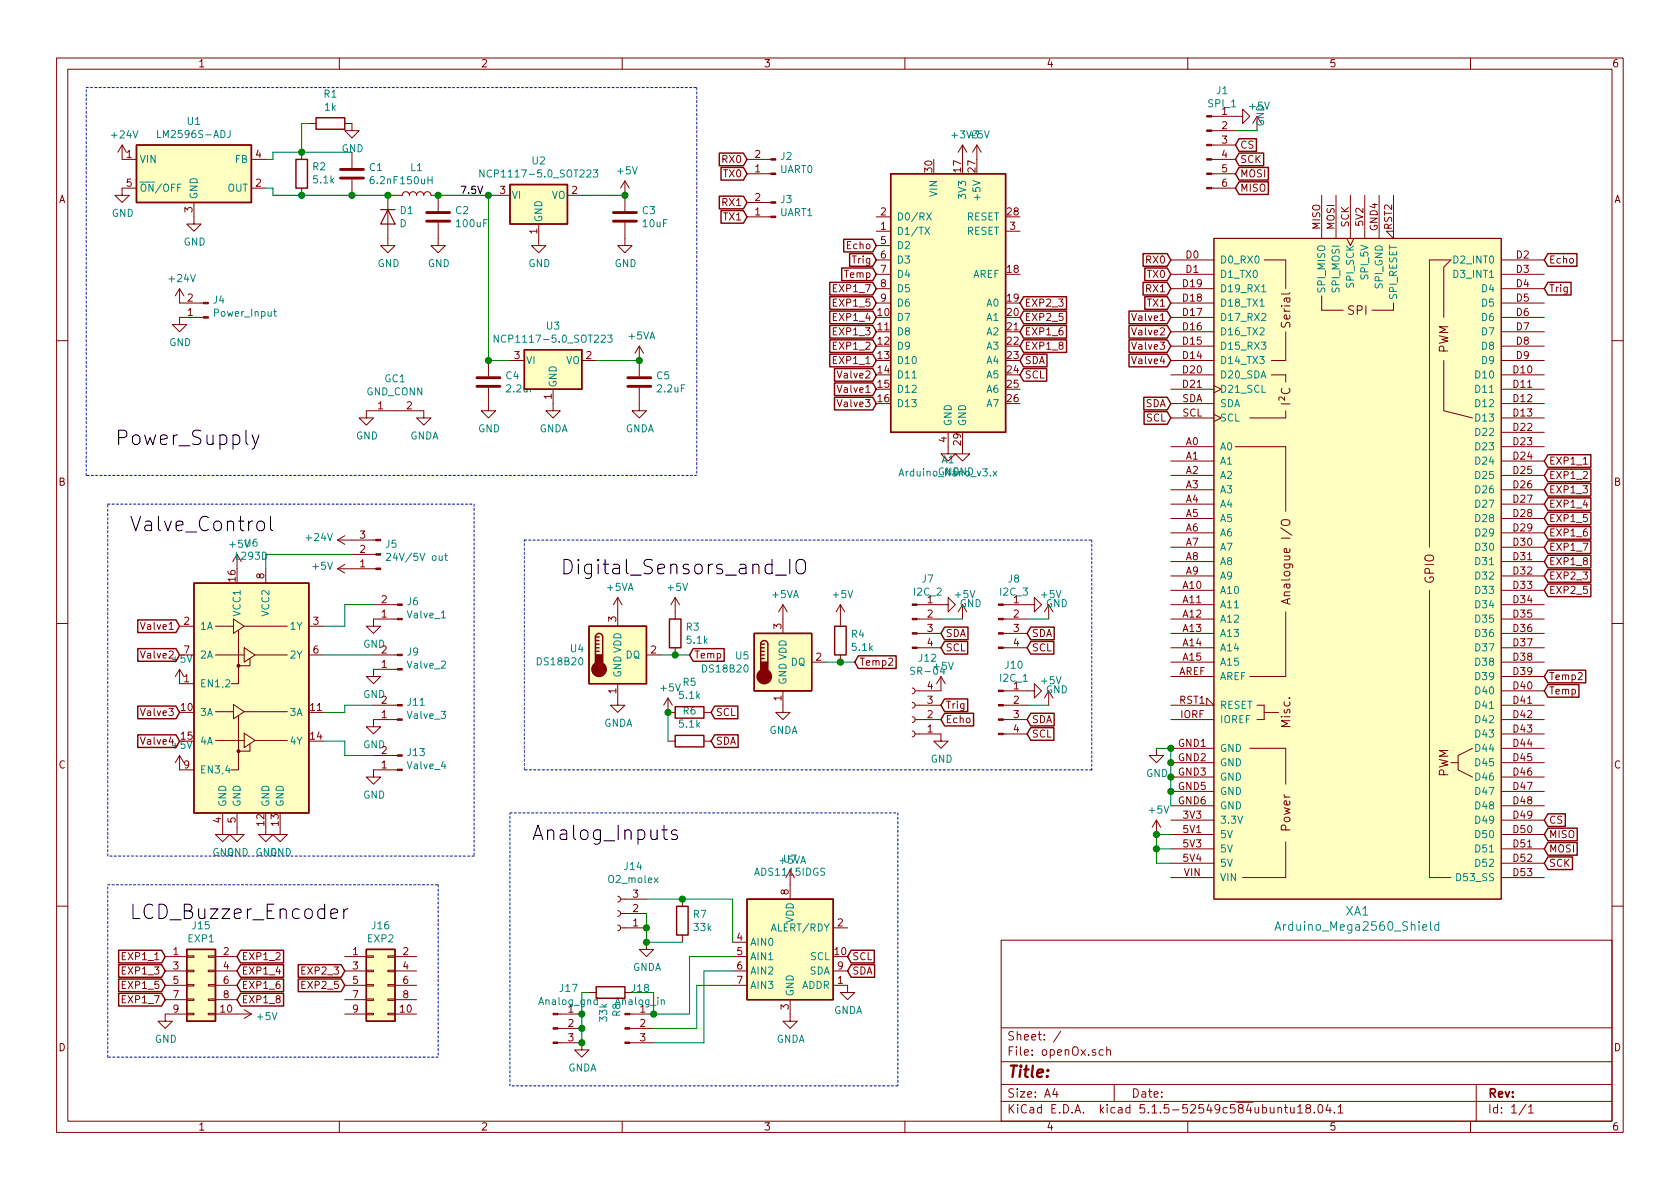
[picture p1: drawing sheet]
EESchema Schematic File Version 4
EELAYER 30 0
EELAYER END
$Descr A4 11693 8268
encoding utf-8
Sheet 1 1
Title ""
Date ""
Rev ""
Comp ""
Comment1 ""
Comment2 ""
Comment3 ""
Comment4 ""
$EndDescr
$Comp
L MCU_Module:Arduino_Nano_v3.x A1
U 1 1
P 6600 2100
F 0 "A1" H 6600 1011 50  0000 C CNN
F 1 "Arduino_Nano_v3.x" H 6600 920 50  0000 C CNN
F 2 "Module:Arduino_Nano" H 6750 1150 50  0001 L CNN
F 3 "http://www.mouser.com/pdfdocs/Gravitech_Arduino_Nano3_0.pdf" H 6600 1100 50  0001 C CNN
	1    6600 2100
	1    0    0    -1  
$EndComp
Text GLabel 6100 1700 0    50   Input ~ 0
Echo
Text GLabel 6100 1800 0    50   Input ~ 0
Trig
Text GLabel 6100 2000 0    50   Input ~ 0
EXP1_7
Text GLabel 6100 2100 0    50   Input ~ 0
EXP1_5
Text GLabel 6100 2200 0    50   Input ~ 0
EXP1_4
Text GLabel 6100 2500 0    50   Input ~ 0
EXP1_1
Text GLabel 6100 2300 0    50   Input ~ 0
EXP1_3
Text GLabel 7100 2300 2    50   Input ~ 0
EXP1_6
Text GLabel 7100 2400 2    50   Input ~ 0
EXP1_8
Text GLabel 6100 2400 0    50   Input ~ 0
EXP1_2
Text GLabel 6100 1900 0    50   Input ~ 0
Temp
Text GLabel 6100 2800 0    50   Input ~ 0
Valve3
Text GLabel 7100 2100 2    50   Input ~ 0
EXP2_3
Text GLabel 7100 2200 2    50   Input ~ 0
EXP2_5
Text GLabel 6100 2700 0    50   Input ~ 0
Valve1
Text GLabel 6100 2600 0    50   Input ~ 0
Valve2
Text GLabel 7100 2500 2    50   Input ~ 0
SDA
Text GLabel 7100 2600 2    50   Input ~ 0
SCL
$Comp
L power:GND #PWR022
U 1 1
P 6600 3100
F 0 "#PWR022" H 6600 2850 50  0001 C CNN
F 1 "GND" H 6605 2927 50  0000 C CNN
F 2 "" H 6600 3100 50  0001 C CNN
F 3 "" H 6600 3100 50  0001 C CNN
	1    6600 3100
	1    0    0    -1  
$EndComp
$Comp
L power:GND #PWR023
U 1 1
P 6700 3100
F 0 "#PWR023" H 6700 2850 50  0001 C CNN
F 1 "GND" H 6705 2927 50  0000 C CNN
F 2 "" H 6700 3100 50  0001 C CNN
F 3 "" H 6700 3100 50  0001 C CNN
	1    6700 3100
	1    0    0    -1  
$EndComp
$Comp
L power:+5V #PWR06
U 1 1
P 6800 1100
F 0 "#PWR06" H 6800 950 50  0001 C CNN
F 1 "+5V" H 6815 1273 50  0000 C CNN
F 2 "" H 6800 1100 50  0001 C CNN
F 3 "" H 6800 1100 50  0001 C CNN
	1    6800 1100
	1    0    0    -1  
$EndComp
$Comp
L power:+3V3 #PWR05
U 1 1
P 6700 1100
F 0 "#PWR05" H 6700 950 50  0001 C CNN
F 1 "+3V3" H 6715 1273 50  0000 C CNN
F 2 "" H 6700 1100 50  0001 C CNN
F 3 "" H 6700 1100 50  0001 C CNN
	1    6700 1100
	1    0    0    -1  
$EndComp
$Comp
L Driver_Motor:L293D U6
U 1 1
P 1750 4950
F 0 "U6" H 1750 6131 50  0000 C CNN
F 1 "L293D" H 1750 6040 50  0000 C CNN
F 2 "Package_DIP:DIP-16_W7.62mm" H 2000 4200 50  0001 L CNN
F 3 "http://www.ti.com/lit/ds/symlink/l293.pdf" H 1450 5650 50  0001 C CNN
	1    1750 4950
	1    0    0    -1  
$EndComp
$Comp
L power:+24V #PWR024
U 1 1
P 2450 3750
F 0 "#PWR024" H 2450 3600 50  0001 C CNN
F 1 "+24V" V 2465 3878 50  0000 L CNN
F 2 "" H 2450 3750 50  0001 C CNN
F 3 "" H 2450 3750 50  0001 C CNN
	1    2450 3750
	0    -1   -1   0   
$EndComp
$Comp
L power:+5V #PWR025
U 1 1
P 1650 3950
F 0 "#PWR025" H 1650 3800 50  0001 C CNN
F 1 "+5V" H 1665 4123 50  0000 C CNN
F 2 "" H 1650 3950 50  0001 C CNN
F 3 "" H 1650 3950 50  0001 C CNN
	1    1650 3950
	1    0    0    -1  
$EndComp
$Comp
L power:+5V #PWR047
U 1 1
P 1250 5350
F 0 "#PWR047" H 1250 5200 50  0001 C CNN
F 1 "+5V" H 1265 5523 50  0000 C CNN
F 2 "" H 1250 5350 50  0001 C CNN
F 3 "" H 1250 5350 50  0001 C CNN
	1    1250 5350
	1    0    0    -1  
$EndComp
$Comp
L power:+5V #PWR037
U 1 1
P 1250 4750
F 0 "#PWR037" H 1250 4600 50  0001 C CNN
F 1 "+5V" H 1265 4923 50  0000 C CNN
F 2 "" H 1250 4750 50  0001 C CNN
F 3 "" H 1250 4750 50  0001 C CNN
	1    1250 4750
	1    0    0    -1  
$EndComp
$Comp
L power:GND #PWR049
U 1 1
P 1550 5750
F 0 "#PWR049" H 1550 5500 50  0001 C CNN
F 1 "GND" H 1555 5577 50  0000 C CNN
F 2 "" H 1550 5750 50  0001 C CNN
F 3 "" H 1550 5750 50  0001 C CNN
	1    1550 5750
	1    0    0    -1  
$EndComp
$Comp
L power:GND #PWR050
U 1 1
P 1650 5750
F 0 "#PWR050" H 1650 5500 50  0001 C CNN
F 1 "GND" H 1655 5577 50  0000 C CNN
F 2 "" H 1650 5750 50  0001 C CNN
F 3 "" H 1650 5750 50  0001 C CNN
	1    1650 5750
	1    0    0    -1  
$EndComp
$Comp
L power:GND #PWR051
U 1 1
P 1850 5750
F 0 "#PWR051" H 1850 5500 50  0001 C CNN
F 1 "GND" H 1855 5577 50  0000 C CNN
F 2 "" H 1850 5750 50  0001 C CNN
F 3 "" H 1850 5750 50  0001 C CNN
	1    1850 5750
	1    0    0    -1  
$EndComp
$Comp
L power:GND #PWR052
U 1 1
P 1950 5750
F 0 "#PWR052" H 1950 5500 50  0001 C CNN
F 1 "GND" H 1955 5577 50  0000 C CNN
F 2 "" H 1950 5750 50  0001 C CNN
F 3 "" H 1950 5750 50  0001 C CNN
	1    1950 5750
	1    0    0    -1  
$EndComp
$Comp
L Regulator_Switching:LM2596S-ADJ U1
U 1 1
P 1350 1200
F 0 "U1" H 1350 1567 50  0000 C CNN
F 1 "LM2596S-ADJ" H 1350 1476 50  0000 C CNN
F 2 "Package_TO_SOT_SMD:TO-263-5_TabPin3" H 1400 950 50  0001 L CIN
F 3 "http://www.ti.com/lit/ds/symlink/lm2596.pdf" H 1350 1200 50  0001 C CNN
	1    1350 1200
	1    0    0    -1  
$EndComp
$Comp
L Device:R R2
U 1 1
P 2100 1200
F 0 "R2" H 2030 1154 50  0000 R CNN
F 1 "5.1k" H 2030 1245 50  0000 R CNN
F 2 "Resistor_SMD:R_0805_2012Metric" V 2030 1200 50  0001 C CNN
F 3 "~" H 2100 1200 50  0001 C CNN
	1    2100 1200
	-1   0    0    1   
$EndComp
$Comp
L Device:R R1
U 1 1
P 2300 850
F 0 "R1" V 2093 850 50  0000 C CNN
F 1 "1k" V 2184 850 50  0000 C CNN
F 2 "Resistor_SMD:R_0805_2012Metric" V 2230 850 50  0001 C CNN
F 3 "~" H 2300 850 50  0001 C CNN
	1    2300 850 
	0    1    1    0   
$EndComp
$Comp
L power:GND #PWR02
U 1 1
P 2450 850
F 0 "#PWR02" H 2450 600 50  0001 C CNN
F 1 "GND" H 2455 677 50  0000 C CNN
F 2 "" H 2450 850 50  0001 C CNN
F 3 "" H 2450 850 50  0001 C CNN
	1    2450 850 
	1    0    0    -1  
$EndComp
Wire Wire Line
	2100 1050 2100 850 
Wire Wire Line
	2100 850  2150 850 
Connection ~ 2100 1050
$Comp
L Device:C C1
U 1 1
P 2450 1200
F 0 "C1" H 2565 1246 50  0000 L CNN
F 1 "6.2nF" H 2565 1155 50  0000 L CNN
F 2 "Capacitor_SMD:C_0805_2012Metric" H 2488 1050 50  0001 C CNN
F 3 "~" H 2450 1200 50  0001 C CNN
	1    2450 1200
	1    0    0    -1  
$EndComp
Wire Wire Line
	2100 1050 2450 1050
Connection ~ 2100 1350
$Comp
L Device:C C2
U 1 1
P 3050 1500
F 0 "C2" H 3165 1546 50  0000 L CNN
F 1 "100uF" H 3165 1455 50  0000 L CNN
F 2 "Capacitor_SMD:C_0805_2012Metric" H 3088 1350 50  0001 C CNN
F 3 "~" H 3050 1500 50  0001 C CNN
	1    3050 1500
	1    0    0    -1  
$EndComp
$Comp
L power:GND #PWR011
U 1 1
P 3050 1650
F 0 "#PWR011" H 3050 1400 50  0001 C CNN
F 1 "GND" H 3055 1477 50  0000 C CNN
F 2 "" H 3050 1650 50  0001 C CNN
F 3 "" H 3050 1650 50  0001 C CNN
	1    3050 1650
	1    0    0    -1  
$EndComp
$Comp
L power:GND #PWR09
U 1 1
P 1350 1500
F 0 "#PWR09" H 1350 1250 50  0001 C CNN
F 1 "GND" H 1355 1327 50  0000 C CNN
F 2 "" H 1350 1500 50  0001 C CNN
F 3 "" H 1350 1500 50  0001 C CNN
	1    1350 1500
	1    0    0    -1  
$EndComp
$Comp
L Device:L L1
U 1 1
P 2900 1350
F 0 "L1" V 3090 1350 50  0000 C CNN
F 1 "150uH" V 2999 1350 50  0000 C CNN
F 2 "Inductor_SMD:L_Bourns_SRR1260" H 2900 1350 50  0001 C CNN
F 3 "~" H 2900 1350 50  0001 C CNN
	1    2900 1350
	0    -1   -1   0   
$EndComp
Wire Wire Line
	2100 1350 2450 1350
Wire Wire Line
	2750 1350 2700 1350
$Comp
L Device:D D1
U 1 1
P 2700 1500
F 0 "D1" V 2654 1579 50  0000 L CNN
F 1 "D" V 2745 1579 50  0000 L CNN
F 2 "Diode_SMD:D_SOD-123" H 2700 1500 50  0001 C CNN
F 3 "~" H 2700 1500 50  0001 C CNN
	1    2700 1500
	0    1    1    0   
$EndComp
Connection ~ 2700 1350
$Comp
L power:GND #PWR010
U 1 1
P 2700 1650
F 0 "#PWR010" H 2700 1400 50  0001 C CNN
F 1 "GND" H 2705 1477 50  0000 C CNN
F 2 "" H 2700 1650 50  0001 C CNN
F 3 "" H 2700 1650 50  0001 C CNN
	1    2700 1650
	1    0    0    -1  
$EndComp
Connection ~ 2450 1350
Wire Wire Line
	2450 1350 2700 1350
Wire Wire Line
	1900 1050 1900 1100
Wire Wire Line
	1900 1100 1850 1100
Wire Wire Line
	1900 1050 2100 1050
Wire Wire Line
	1900 1350 1900 1300
Wire Wire Line
	1900 1300 1850 1300
Wire Wire Line
	1900 1350 2100 1350
$Comp
L power:+24V #PWR04
U 1 1
P 850 1100
F 0 "#PWR04" H 850 950 50  0001 C CNN
F 1 "+24V" H 865 1273 50  0000 C CNN
F 2 "" H 850 1100 50  0001 C CNN
F 3 "" H 850 1100 50  0001 C CNN
	1    850  1100
	1    0    0    -1  
$EndComp
$Comp
L power:GND #PWR07
U 1 1
P 850 1300
F 0 "#PWR07" H 850 1050 50  0001 C CNN
F 1 "GND" H 855 1127 50  0000 C CNN
F 2 "" H 850 1300 50  0001 C CNN
F 3 "" H 850 1300 50  0001 C CNN
	1    850  1300
	1    0    0    -1  
$EndComp
$Comp
L Regulator_Linear:NCP1117-5.0_SOT223 U2
U 1 1
P 3750 1350
F 0 "U2" H 3750 1592 50  0000 C CNN
F 1 "NCP1117-5.0_SOT223" H 3750 1501 50  0000 C CNN
F 2 "Package_TO_SOT_SMD:SOT-223-3_TabPin2" H 3750 1550 50  0001 C CNN
F 3 "http://www.onsemi.com/pub_link/Collateral/NCP1117-D.PDF" H 3850 1100 50  0001 C CNN
	1    3750 1350
	1    0    0    -1  
$EndComp
$Comp
L power:GND #PWR012
U 1 1
P 3750 1650
F 0 "#PWR012" H 3750 1400 50  0001 C CNN
F 1 "GND" H 3755 1477 50  0000 C CNN
F 2 "" H 3750 1650 50  0001 C CNN
F 3 "" H 3750 1650 50  0001 C CNN
	1    3750 1650
	1    0    0    -1  
$EndComp
$Comp
L Device:C C3
U 1 1
P 4350 1500
F 0 "C3" H 4465 1546 50  0000 L CNN
F 1 "10uF" H 4465 1455 50  0000 L CNN
F 2 "Capacitor_SMD:C_0805_2012Metric" H 4388 1350 50  0001 C CNN
F 3 "~" H 4350 1500 50  0001 C CNN
	1    4350 1500
	1    0    0    -1  
$EndComp
$Comp
L power:GND #PWR013
U 1 1
P 4350 1650
F 0 "#PWR013" H 4350 1400 50  0001 C CNN
F 1 "GND" H 4355 1477 50  0000 C CNN
F 2 "" H 4350 1650 50  0001 C CNN
F 3 "" H 4350 1650 50  0001 C CNN
	1    4350 1650
	1    0    0    -1  
$EndComp
Wire Wire Line
	4350 1350 4050 1350
Wire Wire Line
	3450 1350 3400 1350
Connection ~ 3050 1350
$Comp
L power:+5V #PWR08
U 1 1
P 4350 1350
F 0 "#PWR08" H 4350 1200 50  0001 C CNN
F 1 "+5V" H 4365 1523 50  0000 C CNN
F 2 "" H 4350 1350 50  0001 C CNN
F 3 "" H 4350 1350 50  0001 C CNN
	1    4350 1350
	1    0    0    -1  
$EndComp
Connection ~ 4350 1350
Text Label 3200 1350 0    50   ~ 0
7.5V
$Comp
L Analog_ADC:ADS1115IDGS U7
U 1 1
P 5500 6650
F 0 "U7" H 5500 7331 50  0000 C CNN
F 1 "ADS1115IDGS" H 5500 7240 50  0000 C CNN
F 2 "Package_SO:TSSOP-10_3x3mm_P0.5mm" H 5500 6150 50  0001 C CNN
F 3 "http://www.ti.com/lit/ds/symlink/ads1113.pdf" H 5450 5750 50  0001 C CNN
	1    5500 6650
	1    0    0    -1  
$EndComp
Text GLabel 5900 6750 2    50   Input ~ 0
SDA
Text GLabel 5900 6650 2    50   Input ~ 0
SCL
Text GLabel 1150 6750 0    50   Input ~ 0
EXP1_3
$Comp
L Regulator_Linear:NCP1117-5.0_SOT223 U3
U 1 1
P 3850 2500
F 0 "U3" H 3850 2742 50  0000 C CNN
F 1 "NCP1117-5.0_SOT223" H 3850 2651 50  0000 C CNN
F 2 "Package_TO_SOT_SMD:SOT-223-3_TabPin2" H 3850 2700 50  0001 C CNN
F 3 "http://www.onsemi.com/pub_link/Collateral/NCP1117-D.PDF" H 3950 2250 50  0001 C CNN
	1    3850 2500
	1    0    0    -1  
$EndComp
$Comp
L Device:C C5
U 1 1
P 4450 2650
F 0 "C5" H 4565 2696 50  0000 L CNN
F 1 "2.2uF" H 4565 2605 50  0000 L CNN
F 2 "Capacitor_SMD:C_0805_2012Metric" H 4488 2500 50  0001 C CNN
F 3 "~" H 4450 2650 50  0001 C CNN
	1    4450 2650
	1    0    0    -1  
$EndComp
Wire Wire Line
	4450 2500 4150 2500
$Comp
L Device:C C4
U 1 1
P 3400 2650
F 0 "C4" H 3515 2696 50  0000 L CNN
F 1 "2.2uF" H 3515 2605 50  0000 L CNN
F 2 "Capacitor_SMD:C_0805_2012Metric" H 3438 2500 50  0001 C CNN
F 3 "~" H 3400 2650 50  0001 C CNN
	1    3400 2650
	1    0    0    -1  
$EndComp
Wire Wire Line
	3550 2500 3400 2500
Wire Wire Line
	3400 1350 3400 2500
Connection ~ 3400 1350
Wire Wire Line
	3400 1350 3050 1350
Connection ~ 3400 2500
$Comp
L power:GNDA #PWR018
U 1 1
P 3850 2800
F 0 "#PWR018" H 3850 2550 50  0001 C CNN
F 1 "GNDA" H 3855 2627 50  0000 C CNN
F 2 "" H 3850 2800 50  0001 C CNN
F 3 "" H 3850 2800 50  0001 C CNN
	1    3850 2800
	1    0    0    -1  
$EndComp
$Comp
L power:GNDA #PWR019
U 1 1
P 4450 2800
F 0 "#PWR019" H 4450 2550 50  0001 C CNN
F 1 "GNDA" H 4455 2627 50  0000 C CNN
F 2 "" H 4450 2800 50  0001 C CNN
F 3 "" H 4450 2800 50  0001 C CNN
	1    4450 2800
	1    0    0    -1  
$EndComp
$Comp
L power:GND #PWR017
U 1 1
P 3400 2800
F 0 "#PWR017" H 3400 2550 50  0001 C CNN
F 1 "GND" H 3405 2627 50  0000 C CNN
F 2 "" H 3400 2800 50  0001 C CNN
F 3 "" H 3400 2800 50  0001 C CNN
	1    3400 2800
	1    0    0    -1  
$EndComp
$Comp
L ultimate_library:GND_CONN GC1
U 1 1
P 2750 2750
F 0 "GC1" H 2750 2875 50  0000 C CNN
F 1 "GND_CONN" H 2750 2784 50  0000 C CNN
F 2 "ultimate_library:GND_CONN" H 2750 2750 50  0001 C CNN
F 3 "" H 2750 2750 50  0001 C CNN
	1    2750 2750
	1    0    0    -1  
$EndComp
$Comp
L power:GND #PWR020
U 1 1
P 2550 2850
F 0 "#PWR020" H 2550 2600 50  0001 C CNN
F 1 "GND" H 2555 2677 50  0000 C CNN
F 2 "" H 2550 2850 50  0001 C CNN
F 3 "" H 2550 2850 50  0001 C CNN
	1    2550 2850
	1    0    0    -1  
$EndComp
$Comp
L power:GNDA #PWR021
U 1 1
P 2950 2850
F 0 "#PWR021" H 2950 2600 50  0001 C CNN
F 1 "GNDA" H 2955 2677 50  0000 C CNN
F 2 "" H 2950 2850 50  0001 C CNN
F 3 "" H 2950 2850 50  0001 C CNN
	1    2950 2850
	1    0    0    -1  
$EndComp
$Comp
L power:+5VA #PWR016
U 1 1
P 4450 2500
F 0 "#PWR016" H 4450 2350 50  0001 C CNN
F 1 "+5VA" H 4465 2673 50  0000 C CNN
F 2 "" H 4450 2500 50  0001 C CNN
F 3 "" H 4450 2500 50  0001 C CNN
	1    4450 2500
	1    0    0    -1  
$EndComp
Connection ~ 4450 2500
$Comp
L power:+5VA #PWR054
U 1 1
P 5500 6150
F 0 "#PWR054" H 5500 6000 50  0001 C CNN
F 1 "+5VA" H 5515 6323 50  0000 C CNN
F 2 "" H 5500 6150 50  0001 C CNN
F 3 "" H 5500 6150 50  0001 C CNN
	1    5500 6150
	1    0    0    -1  
$EndComp
$Comp
L power:GNDA #PWR059
U 1 1
P 5500 7050
F 0 "#PWR059" H 5500 6800 50  0001 C CNN
F 1 "GNDA" H 5505 6877 50  0000 C CNN
F 2 "" H 5500 7050 50  0001 C CNN
F 3 "" H 5500 7050 50  0001 C CNN
	1    5500 7050
	1    0    0    -1  
$EndComp
$Comp
L Connector:Conn_01x02_Male J6
U 1 1
P 2800 4300
F 0 "J6" H 2772 4182 50  0000 R CNN
F 1 "Valve_1" H 2772 4273 50  0000 R CNN
F 2 "TerminalBlock_TE-Connectivity:TerminalBlock_TE_282834-2_1x02_P2.54mm_Horizontal" H 2800 4300 50  0001 C CNN
F 3 "~" H 2800 4300 50  0001 C CNN
	1    2800 4300
	-1   0    0    1   
$EndComp
$Comp
L Connector:Conn_01x02_Male J9
U 1 1
P 2800 4650
F 0 "J9" H 2772 4532 50  0000 R CNN
F 1 "Valve_2" H 2772 4623 50  0000 R CNN
F 2 "TerminalBlock_TE-Connectivity:TerminalBlock_TE_282834-2_1x02_P2.54mm_Horizontal" H 2800 4650 50  0001 C CNN
F 3 "~" H 2800 4650 50  0001 C CNN
	1    2800 4650
	-1   0    0    1   
$EndComp
$Comp
L Connector:Conn_01x02_Male J11
U 1 1
P 2800 5000
F 0 "J11" H 2772 4882 50  0000 R CNN
F 1 "Valve_3" H 2772 4973 50  0000 R CNN
F 2 "TerminalBlock_TE-Connectivity:TerminalBlock_TE_282834-2_1x02_P2.54mm_Horizontal" H 2800 5000 50  0001 C CNN
F 3 "~" H 2800 5000 50  0001 C CNN
	1    2800 5000
	-1   0    0    1   
$EndComp
$Comp
L Connector:Conn_01x02_Male J13
U 1 1
P 2800 5350
F 0 "J13" H 2772 5232 50  0000 R CNN
F 1 "Valve_4" H 2772 5323 50  0000 R CNN
F 2 "TerminalBlock_TE-Connectivity:TerminalBlock_TE_282834-2_1x02_P2.54mm_Horizontal" H 2800 5350 50  0001 C CNN
F 3 "~" H 2800 5350 50  0001 C CNN
	1    2800 5350
	-1   0    0    1   
$EndComp
$Comp
L power:GND #PWR048
U 1 1
P 2600 5350
F 0 "#PWR048" H 2600 5100 50  0001 C CNN
F 1 "GND" H 2605 5177 50  0000 C CNN
F 2 "" H 2600 5350 50  0001 C CNN
F 3 "" H 2600 5350 50  0001 C CNN
	1    2600 5350
	1    0    0    -1  
$EndComp
$Comp
L power:GND #PWR044
U 1 1
P 2600 5000
F 0 "#PWR044" H 2600 4750 50  0001 C CNN
F 1 "GND" H 2605 4827 50  0000 C CNN
F 2 "" H 2600 5000 50  0001 C CNN
F 3 "" H 2600 5000 50  0001 C CNN
	1    2600 5000
	1    0    0    -1  
$EndComp
$Comp
L power:GND #PWR036
U 1 1
P 2600 4650
F 0 "#PWR036" H 2600 4400 50  0001 C CNN
F 1 "GND" H 2605 4477 50  0000 C CNN
F 2 "" H 2600 4650 50  0001 C CNN
F 3 "" H 2600 4650 50  0001 C CNN
	1    2600 4650
	1    0    0    -1  
$EndComp
$Comp
L power:GND #PWR031
U 1 1
P 2600 4300
F 0 "#PWR031" H 2600 4050 50  0001 C CNN
F 1 "GND" H 2605 4127 50  0000 C CNN
F 2 "" H 2600 4300 50  0001 C CNN
F 3 "" H 2600 4300 50  0001 C CNN
	1    2600 4300
	1    0    0    -1  
$EndComp
Wire Wire Line
	2250 4350 2400 4350
Wire Wire Line
	2400 4350 2400 4200
Wire Wire Line
	2400 4200 2600 4200
Wire Wire Line
	2250 4550 2600 4550
Wire Wire Line
	2250 4950 2400 4950
Wire Wire Line
	2400 4950 2400 4900
Wire Wire Line
	2400 4900 2600 4900
Wire Wire Line
	2250 5150 2400 5150
Wire Wire Line
	2400 5150 2400 5250
Wire Wire Line
	2400 5250 2600 5250
$Comp
L power:+5V #PWR043
U 1 1
P 4650 4950
F 0 "#PWR043" H 4650 4800 50  0001 C CNN
F 1 "+5V" H 4665 5123 50  0000 C CNN
F 2 "" H 4650 4950 50  0001 C CNN
F 3 "" H 4650 4950 50  0001 C CNN
	1    4650 4950
	1    0    0    -1  
$EndComp
Text GLabel 4950 4950 2    50   Input ~ 0
SCL
Text GLabel 4950 5150 2    50   Input ~ 0
SDA
$Comp
L Device:R R5
U 1 1
P 4800 4950
F 0 "R5" V 5007 4950 50  0000 C CNN
F 1 "5.1k" V 4916 4950 50  0000 C CNN
F 2 "Resistor_SMD:R_0805_2012Metric" V 4730 4950 50  0001 C CNN
F 3 "~" H 4800 4950 50  0001 C CNN
	1    4800 4950
	0    -1   -1   0   
$EndComp
$Comp
L Device:R R6
U 1 1
P 4800 5150
F 0 "R6" V 5007 5150 50  0000 C CNN
F 1 "5.1k" V 4916 5150 50  0000 C CNN
F 2 "Resistor_SMD:R_0805_2012Metric" V 4730 5150 50  0001 C CNN
F 3 "~" H 4800 5150 50  0001 C CNN
	1    4800 5150
	0    -1   -1   0   
$EndComp
Wire Wire Line
	4650 5150 4650 4950
$Comp
L Connector:Conn_01x03_Female J14
U 1 1
P 4300 6350
F 0 "J14" H 4192 6025 50  0000 C CNN
F 1 "O2_molex" H 4192 6116 50  0000 C CNN
F 2 "Connector_Molex:Molex_KK-254_AE-6410-03A_1x03_P2.54mm_Vertical" H 4300 6350 50  0001 C CNN
F 3 "~" H 4300 6350 50  0001 C CNN
	1    4300 6350
	-1   0    0    1   
$EndComp
$Comp
L power:GNDA #PWR055
U 1 1
P 4500 6550
F 0 "#PWR055" H 4500 6300 50  0001 C CNN
F 1 "GNDA" H 4505 6377 50  0000 C CNN
F 2 "" H 4500 6550 50  0001 C CNN
F 3 "" H 4500 6550 50  0001 C CNN
	1    4500 6550
	1    0    0    -1  
$EndComp
Wire Wire Line
	4500 6350 4500 6450
$Comp
L Device:R R7
U 1 1
P 4750 6400
F 0 "R7" H 4820 6446 50  0000 L CNN
F 1 "33k" H 4820 6355 50  0000 L CNN
F 2 "Resistor_SMD:R_0805_2012Metric" V 4680 6400 50  0001 C CNN
F 3 "~" H 4750 6400 50  0001 C CNN
	1    4750 6400
	1    0    0    -1  
$EndComp
Wire Wire Line
	4750 6550 4500 6550
Wire Wire Line
	4500 6450 4500 6550
Connection ~ 4500 6450
Connection ~ 4500 6550
Wire Wire Line
	4500 6250 4750 6250
Wire Wire Line
	4750 6250 5100 6250
Wire Wire Line
	5100 6250 5100 6550
Connection ~ 4750 6250
$Comp
L Connector:Conn_01x03_Male J18
U 1 1
P 4350 7150
F 0 "J18" H 4458 7431 50  0000 C CNN
F 1 "Analog_in" H 4458 7340 50  0000 C CNN
F 2 "Connector_PinHeader_2.54mm:PinHeader_1x03_P2.54mm_Vertical" H 4350 7150 50  0001 C CNN
F 3 "~" H 4350 7150 50  0001 C CNN
	1    4350 7150
	1    0    0    -1  
$EndComp
Wire Wire Line
	5100 6650 4800 6650
Wire Wire Line
	4800 6650 4800 7050
Wire Wire Line
	4800 7050 4550 7050
Wire Wire Line
	4850 7150 4550 7150
Wire Wire Line
	4900 7250 4550 7250
$Comp
L Connector_Generic:Conn_02x05_Odd_Even J15
U 1 1
P 1350 6850
F 0 "J15" H 1400 7267 50  0000 C CNN
F 1 "EXP1" H 1400 7176 50  0000 C CNN
F 2 "Connector_IDC:IDC-Header_2x05_P2.54mm_Vertical" H 1350 6850 50  0001 C CNN
F 3 "~" H 1350 6850 50  0001 C CNN
	1    1350 6850
	1    0    0    -1  
$EndComp
$Comp
L power:+5V #PWR058
U 1 1
P 1650 7050
F 0 "#PWR058" H 1650 6900 50  0001 C CNN
F 1 "+5V" V 1665 7178 50  0000 L CNN
F 2 "" H 1650 7050 50  0001 C CNN
F 3 "" H 1650 7050 50  0001 C CNN
	1    1650 7050
	0    1    1    0   
$EndComp
$Comp
L power:GND #PWR057
U 1 1
P 1150 7050
F 0 "#PWR057" H 1150 6800 50  0001 C CNN
F 1 "GND" H 1155 6877 50  0000 C CNN
F 2 "" H 1150 7050 50  0001 C CNN
F 3 "" H 1150 7050 50  0001 C CNN
	1    1150 7050
	1    0    0    -1  
$EndComp
Text GLabel 1150 6650 0    50   Input ~ 0
EXP1_1
Text GLabel 1650 6750 2    50   Input ~ 0
EXP1_4
Text GLabel 1650 6850 2    50   Input ~ 0
EXP1_6
Text GLabel 1150 6850 0    50   Input ~ 0
EXP1_5
Text GLabel 1150 6950 0    50   Input ~ 0
EXP1_7
$Comp
L Connector_Generic:Conn_02x05_Odd_Even J16
U 1 1
P 2600 6850
F 0 "J16" H 2650 7267 50  0000 C CNN
F 1 "EXP2" H 2650 7176 50  0000 C CNN
F 2 "Connector_IDC:IDC-Header_2x05_P2.54mm_Vertical" H 2600 6850 50  0001 C CNN
F 3 "~" H 2600 6850 50  0001 C CNN
	1    2600 6850
	1    0    0    -1  
$EndComp
$Comp
L Connector:Conn_01x03_Male J17
U 1 1
P 3850 7150
F 0 "J17" H 3958 7431 50  0000 C CNN
F 1 "Analog_gnd" H 3958 7340 50  0000 C CNN
F 2 "Connector_PinHeader_2.54mm:PinHeader_1x03_P2.54mm_Vertical" H 3850 7150 50  0001 C CNN
F 3 "~" H 3850 7150 50  0001 C CNN
	1    3850 7150
	1    0    0    -1  
$EndComp
$Comp
L power:GNDA #PWR060
U 1 1
P 4050 7250
F 0 "#PWR060" H 4050 7000 50  0001 C CNN
F 1 "GNDA" H 4055 7077 50  0000 C CNN
F 2 "" H 4050 7250 50  0001 C CNN
F 3 "" H 4050 7250 50  0001 C CNN
	1    4050 7250
	1    0    0    -1  
$EndComp
Wire Wire Line
	4050 7050 4050 7150
Wire Wire Line
	4050 7150 4050 7250
Connection ~ 4050 7150
Connection ~ 4050 7250
Text GLabel 1650 6950 2    50   Input ~ 0
EXP1_8
Text GLabel 1650 6650 2    50   Input ~ 0
EXP1_2
Text GLabel 2400 6750 0    50   Input ~ 0
EXP2_3
Text GLabel 2400 6850 0    50   Input ~ 0
EXP2_5
$Comp
L Sensor_Temperature:DS18B20 U4
U 1 1
P 4300 4550
F 0 "U4" H 4070 4596 50  0000 R CNN
F 1 "DS18B20" H 4070 4505 50  0000 R CNN
F 2 "Connector_PinHeader_2.54mm:PinHeader_1x03_P2.54mm_Vertical" H 3300 4300 50  0001 C CNN
F 3 "http://datasheets.maximintegrated.com/en/ds/DS18B20.pdf" H 4150 4800 50  0001 C CNN
	1    4300 4550
	1    0    0    -1  
$EndComp
$Comp
L power:+5VA #PWR029
U 1 1
P 4300 4250
F 0 "#PWR029" H 4300 4100 50  0001 C CNN
F 1 "+5VA" H 4315 4423 50  0000 C CNN
F 2 "" H 4300 4250 50  0001 C CNN
F 3 "" H 4300 4250 50  0001 C CNN
	1    4300 4250
	1    0    0    -1  
$EndComp
Text GLabel 4800 4550 2    50   Input ~ 0
Temp
Wire Wire Line
	4600 4550 4700 4550
$Comp
L Device:R R3
U 1 1
P 4700 4400
F 0 "R3" H 4770 4446 50  0000 L CNN
F 1 "5.1k" H 4770 4355 50  0000 L CNN
F 2 "Resistor_SMD:R_0805_2012Metric" V 4630 4400 50  0001 C CNN
F 3 "~" H 4700 4400 50  0001 C CNN
	1    4700 4400
	1    0    0    -1  
$EndComp
Connection ~ 4700 4550
Wire Wire Line
	4700 4550 4800 4550
$Comp
L power:GNDA #PWR040
U 1 1
P 4300 4850
F 0 "#PWR040" H 4300 4600 50  0001 C CNN
F 1 "GNDA" H 4305 4677 50  0000 C CNN
F 2 "" H 4300 4850 50  0001 C CNN
F 3 "" H 4300 4850 50  0001 C CNN
	1    4300 4850
	1    0    0    -1  
$EndComp
$Comp
L power:+5V #PWR030
U 1 1
P 4700 4250
F 0 "#PWR030" H 4700 4100 50  0001 C CNN
F 1 "+5V" H 4715 4423 50  0000 C CNN
F 2 "" H 4700 4250 50  0001 C CNN
F 3 "" H 4700 4250 50  0001 C CNN
	1    4700 4250
	1    0    0    -1  
$EndComp
$Comp
L Connector:Conn_01x04_Female J12
U 1 1
P 6350 5000
F 0 "J12" H 6242 4575 50  0000 C CNN
F 1 "SR-04" H 6242 4666 50  0000 C CNN
F 2 "Connector_PinHeader_2.54mm:PinHeader_1x04_P2.54mm_Vertical" H 6350 5000 50  0001 C CNN
F 3 "~" H 6350 5000 50  0001 C CNN
	1    6350 5000
	-1   0    0    1   
$EndComp
Text GLabel 6550 5000 2    50   Input ~ 0
Echo
Text GLabel 6550 4900 2    50   Input ~ 0
Trig
Text Label 3900 4000 0    100  ~ 0
Digital_Sensors_and_IO
$Comp
L Connector:Conn_01x04_Male J10
U 1 1
P 6950 4900
F 0 "J10" H 7058 5181 50  0000 C CNN
F 1 "I2C_1" H 7058 5090 50  0000 C CNN
F 2 "Connector_PinHeader_2.54mm:PinHeader_1x04_P2.54mm_Vertical" H 6950 4900 50  0001 C CNN
F 3 "~" H 6950 4900 50  0001 C CNN
	1    6950 4900
	1    0    0    -1  
$EndComp
$Comp
L power:+5V #PWR042
U 1 1
P 7300 4900
F 0 "#PWR042" H 7300 4750 50  0001 C CNN
F 1 "+5V" H 7315 5073 50  0000 C CNN
F 2 "" H 7300 4900 50  0001 C CNN
F 3 "" H 7300 4900 50  0001 C CNN
	1    7300 4900
	1    0    0    -1  
$EndComp
Wire Wire Line
	7150 4900 7300 4900
$Comp
L power:GND #PWR039
U 1 1
P 7150 4800
F 0 "#PWR039" H 7150 4550 50  0001 C CNN
F 1 "GND" V 7155 4672 50  0000 R CNN
F 2 "" H 7150 4800 50  0001 C CNN
F 3 "" H 7150 4800 50  0001 C CNN
	1    7150 4800
	0    -1   -1   0   
$EndComp
Text GLabel 7150 5000 2    50   Input ~ 0
SDA
Text GLabel 7150 5100 2    50   Input ~ 0
SCL
$Comp
L Connector:Conn_01x04_Male J7
U 1 1
P 6350 4300
F 0 "J7" H 6458 4581 50  0000 C CNN
F 1 "I2C_2" H 6458 4490 50  0000 C CNN
F 2 "Connector_PinHeader_2.54mm:PinHeader_1x04_P2.54mm_Vertical" H 6350 4300 50  0001 C CNN
F 3 "~" H 6350 4300 50  0001 C CNN
	1    6350 4300
	1    0    0    -1  
$EndComp
$Comp
L power:+5V #PWR034
U 1 1
P 6700 4300
F 0 "#PWR034" H 6700 4150 50  0001 C CNN
F 1 "+5V" H 6715 4473 50  0000 C CNN
F 2 "" H 6700 4300 50  0001 C CNN
F 3 "" H 6700 4300 50  0001 C CNN
	1    6700 4300
	1    0    0    -1  
$EndComp
Wire Wire Line
	6550 4300 6700 4300
$Comp
L power:GND #PWR027
U 1 1
P 6550 4200
F 0 "#PWR027" H 6550 3950 50  0001 C CNN
F 1 "GND" V 6555 4072 50  0000 R CNN
F 2 "" H 6550 4200 50  0001 C CNN
F 3 "" H 6550 4200 50  0001 C CNN
	1    6550 4200
	0    -1   -1   0   
$EndComp
Text GLabel 6550 4400 2    50   Input ~ 0
SDA
Text GLabel 6550 4500 2    50   Input ~ 0
SCL
$Comp
L Connector:Conn_01x04_Male J8
U 1 1
P 6950 4300
F 0 "J8" H 7058 4581 50  0000 C CNN
F 1 "I2C_3" H 7058 4490 50  0000 C CNN
F 2 "Connector_PinHeader_2.54mm:PinHeader_1x04_P2.54mm_Vertical" H 6950 4300 50  0001 C CNN
F 3 "~" H 6950 4300 50  0001 C CNN
	1    6950 4300
	1    0    0    -1  
$EndComp
$Comp
L power:+5V #PWR035
U 1 1
P 7300 4300
F 0 "#PWR035" H 7300 4150 50  0001 C CNN
F 1 "+5V" H 7315 4473 50  0000 C CNN
F 2 "" H 7300 4300 50  0001 C CNN
F 3 "" H 7300 4300 50  0001 C CNN
	1    7300 4300
	1    0    0    -1  
$EndComp
Wire Wire Line
	7150 4300 7300 4300
$Comp
L power:GND #PWR028
U 1 1
P 7150 4200
F 0 "#PWR028" H 7150 3950 50  0001 C CNN
F 1 "GND" V 7155 4072 50  0000 R CNN
F 2 "" H 7150 4200 50  0001 C CNN
F 3 "" H 7150 4200 50  0001 C CNN
	1    7150 4200
	0    -1   -1   0   
$EndComp
Text GLabel 7150 4400 2    50   Input ~ 0
SDA
Text GLabel 7150 4500 2    50   Input ~ 0
SCL
Wire Notes Line
	600  600  4850 600 
Wire Notes Line
	4850 600  4850 3300
Wire Notes Line
	4850 3300 600  3300
Wire Notes Line
	600  3300 600  600 
Text Label 800  3100 0    100  ~ 0
Power_Supply
Text Label 3700 5850 0    100  ~ 0
Analog_Inputs
Wire Notes Line
	3550 5650 6250 5650
Wire Notes Line
	6250 5650 6250 7550
Wire Notes Line
	6250 7550 3550 7550
Wire Notes Line
	3550 7550 3550 5650
Text Label 900  6400 0    100  ~ 0
LCD_Buzzer_Encoder
Wire Notes Line
	750  6150 3050 6150
Wire Notes Line
	3050 6150 3050 7350
Wire Notes Line
	3050 7350 750  7350
Wire Notes Line
	750  7350 750  6150
Text Label 900  3700 0    100  ~ 0
Valve_Control
$Comp
L Connector:Conn_01x03_Male J5
U 1 1
P 2650 3850
F 0 "J5" H 2622 3782 50  0000 R CNN
F 1 "24V/5V out" H 2622 3873 50  0000 R CNN
F 2 "Connector_PinHeader_2.54mm:PinHeader_1x03_P2.54mm_Vertical" H 2650 3850 50  0001 C CNN
F 3 "~" H 2650 3850 50  0001 C CNN
	1    2650 3850
	-1   0    0    1   
$EndComp
$Comp
L power:+5V #PWR026
U 1 1
P 2450 3950
F 0 "#PWR026" H 2450 3800 50  0001 C CNN
F 1 "+5V" V 2465 4078 50  0000 L CNN
F 2 "" H 2450 3950 50  0001 C CNN
F 3 "" H 2450 3950 50  0001 C CNN
	1    2450 3950
	0    -1   -1   0   
$EndComp
Wire Wire Line
	2450 3850 1850 3850
Wire Wire Line
	1850 3850 1850 3950
Connection ~ 4650 4950
Text GLabel 5200 1100 0    50   Input ~ 0
RX0
Text GLabel 5200 1200 0    50   Input ~ 0
TX0
$Comp
L Connector:Conn_01x02_Male J2
U 1 1
P 5400 1200
F 0 "J2" H 5372 1082 50  0000 R CNN
F 1 "UART0" H 5372 1173 50  0000 R CNN
F 2 "Connector_PinHeader_2.54mm:PinHeader_1x02_P2.54mm_Vertical" H 5400 1200 50  0001 C CNN
F 3 "~" H 5400 1200 50  0001 C CNN
	1    5400 1200
	-1   0    0    1   
$EndComp
$Comp
L power:GND #PWR045
U 1 1
P 6550 5100
F 0 "#PWR045" H 6550 4850 50  0001 C CNN
F 1 "GND" H 6555 4927 50  0000 C CNN
F 2 "" H 6550 5100 50  0001 C CNN
F 3 "" H 6550 5100 50  0001 C CNN
	1    6550 5100
	1    0    0    -1  
$EndComp
$Comp
L power:+5V #PWR038
U 1 1
P 6550 4800
F 0 "#PWR038" H 6550 4650 50  0001 C CNN
F 1 "+5V" H 6565 4973 50  0000 C CNN
F 2 "" H 6550 4800 50  0001 C CNN
F 3 "" H 6550 4800 50  0001 C CNN
	1    6550 4800
	1    0    0    -1  
$EndComp
$Comp
L Connector:Conn_01x02_Male J4
U 1 1
P 1450 2200
F 0 "J4" H 1422 2082 50  0000 R CNN
F 1 "Power_Input" H 1422 2173 50  0000 R CNN
F 2 "TerminalBlock_TE-Connectivity:TerminalBlock_TE_282834-2_1x02_P2.54mm_Horizontal" H 1450 2200 50  0001 C CNN
F 3 "~" H 1450 2200 50  0001 C CNN
	1    1450 2200
	-1   0    0    1   
$EndComp
$Comp
L power:GND #PWR015
U 1 1
P 1250 2200
F 0 "#PWR015" H 1250 1950 50  0001 C CNN
F 1 "GND" H 1255 2027 50  0000 C CNN
F 2 "" H 1250 2200 50  0001 C CNN
F 3 "" H 1250 2200 50  0001 C CNN
	1    1250 2200
	1    0    0    -1  
$EndComp
$Comp
L power:+24V #PWR014
U 1 1
P 1250 2100
F 0 "#PWR014" H 1250 1950 50  0001 C CNN
F 1 "+24V" H 1265 2273 50  0000 C CNN
F 2 "" H 1250 2100 50  0001 C CNN
F 3 "" H 1250 2100 50  0001 C CNN
	1    1250 2100
	1    0    0    -1  
$EndComp
Text GLabel 1250 4350 0    50   Input ~ 0
Valve1
Text GLabel 1250 4550 0    50   Input ~ 0
Valve2
$Comp
L power:GNDA #PWR056
U 1 1
P 5900 6850
F 0 "#PWR056" H 5900 6600 50  0001 C CNN
F 1 "GNDA" H 5905 6677 50  0000 C CNN
F 2 "" H 5900 6850 50  0001 C CNN
F 3 "" H 5900 6850 50  0001 C CNN
	1    5900 6850
	1    0    0    -1  
$EndComp
Text GLabel 1250 4950 0    50   Input ~ 0
Valve3
$Comp
L arduino:Arduino_Mega2560_Shield XA1
U 1 1
P 9450 3950
F 0 "XA1" H 9450 1569 60  0000 C CNN
F 1 "Arduino_Mega2560_Shield" H 9450 1463 60  0000 C CNN
F 2 "Arduino:Arduino_Mega2560_Shield" H 10150 6700 60  0001 C CNN
F 3 "https://store.arduino.cc/arduino-mega-2560-rev3" H 10150 6700 60  0001 C CNN
	1    9450 3950
	1    0    0    -1  
$EndComp
Text GLabel 8150 2800 0    50   Input ~ 0
SDA
Text GLabel 8150 2900 0    50   Input ~ 0
SCL
$Comp
L power:GND #PWR046
U 1 1
P 8050 5200
F 0 "#PWR046" H 8050 4950 50  0001 C CNN
F 1 "GND" H 8055 5027 50  0000 C CNN
F 2 "" H 8050 5200 50  0001 C CNN
F 3 "" H 8050 5200 50  0001 C CNN
	1    8050 5200
	1    0    0    -1  
$EndComp
Wire Wire Line
	8050 5200 8150 5200
Wire Wire Line
	8150 5200 8150 5300
Connection ~ 8150 5200
Wire Wire Line
	8150 5300 8150 5400
Connection ~ 8150 5300
Wire Wire Line
	8150 5400 8150 5500
Connection ~ 8150 5400
Wire Wire Line
	8150 5500 8150 5600
Connection ~ 8150 5500
$Comp
L power:+5V #PWR053
U 1 1
P 8050 5800
F 0 "#PWR053" H 8050 5650 50  0001 C CNN
F 1 "+5V" H 8065 5973 50  0000 C CNN
F 2 "" H 8050 5800 50  0001 C CNN
F 3 "" H 8050 5800 50  0001 C CNN
	1    8050 5800
	1    0    0    -1  
$EndComp
Wire Wire Line
	8150 5800 8050 5800
Wire Wire Line
	8150 5900 8050 5900
Wire Wire Line
	8050 5900 8050 5800
Connection ~ 8050 5800
Wire Wire Line
	8150 6000 8050 6000
Wire Wire Line
	8050 6000 8050 5900
Connection ~ 8050 5900
Text GLabel 8150 1900 0    50   Input ~ 0
TX0
Text GLabel 5200 1400 0    50   Input ~ 0
RX1
Text GLabel 5200 1500 0    50   Input ~ 0
TX1
$Comp
L Connector:Conn_01x02_Male J3
U 1 1
P 5400 1500
F 0 "J3" H 5372 1382 50  0000 R CNN
F 1 "UART1" H 5372 1473 50  0000 R CNN
F 2 "Connector_PinHeader_2.54mm:PinHeader_1x02_P2.54mm_Vertical" H 5400 1500 50  0001 C CNN
F 3 "~" H 5400 1500 50  0001 C CNN
	1    5400 1500
	-1   0    0    1   
$EndComp
Text GLabel 8150 2000 0    50   Input ~ 0
RX1
Text GLabel 8150 1800 0    50   Input ~ 0
RX0
Text GLabel 8150 2100 0    50   Input ~ 0
TX1
Text GLabel 10750 1800 2    50   Input ~ 0
Echo
Text GLabel 10750 2000 2    50   Input ~ 0
Trig
Text GLabel 10750 3800 2    50   Input ~ 0
EXP1_7
Text GLabel 10750 3600 2    50   Input ~ 0
EXP1_5
Text GLabel 10750 3500 2    50   Input ~ 0
EXP1_4
Text GLabel 10750 3200 2    50   Input ~ 0
EXP1_1
Text GLabel 10750 3400 2    50   Input ~ 0
EXP1_3
Text GLabel 10750 3700 2    50   Input ~ 0
EXP1_6
Text GLabel 10750 3900 2    50   Input ~ 0
EXP1_8
Text GLabel 10750 4800 2    50   Input ~ 0
Temp
Text GLabel 8150 2400 0    50   Input ~ 0
Valve3
Text GLabel 10750 3300 2    50   Input ~ 0
EXP1_2
Text GLabel 8150 2500 0    50   Input ~ 0
Valve4
Text GLabel 1250 5150 0    50   Input ~ 0
Valve4
Text GLabel 8150 2200 0    50   Input ~ 0
Valve1
Text GLabel 8150 2300 0    50   Input ~ 0
Valve2
Text GLabel 10750 4000 2    50   Input ~ 0
EXP2_3
Text GLabel 10750 4100 2    50   Input ~ 0
EXP2_5
$Comp
L Connector:Conn_01x06_Male J1
U 1 1
P 8400 1000
F 0 "J1" H 8508 1381 50  0000 C CNN
F 1 "SPI_1" H 8508 1290 50  0000 C CNN
F 2 "Connector_PinHeader_2.54mm:PinHeader_1x06_P2.54mm_Vertical" H 8400 1000 50  0001 C CNN
F 3 "~" H 8400 1000 50  0001 C CNN
	1    8400 1000
	1    0    0    -1  
$EndComp
$Comp
L power:+5V #PWR03
U 1 1
P 8750 900
F 0 "#PWR03" H 8750 750 50  0001 C CNN
F 1 "+5V" H 8765 1073 50  0000 C CNN
F 2 "" H 8750 900 50  0001 C CNN
F 3 "" H 8750 900 50  0001 C CNN
	1    8750 900 
	1    0    0    -1  
$EndComp
Wire Wire Line
	8600 900  8750 900 
$Comp
L power:GND #PWR01
U 1 1
P 8600 800
F 0 "#PWR01" H 8600 550 50  0001 C CNN
F 1 "GND" H 8605 627 50  0000 C CNN
F 2 "" H 8600 800 50  0001 C CNN
F 3 "" H 8600 800 50  0001 C CNN
	1    8600 800 
	0    -1   -1   0   
$EndComp
Text GLabel 8600 1300 2    50   Input ~ 0
MISO
Text GLabel 8600 1200 2    50   Input ~ 0
MOSI
Text GLabel 8600 1100 2    50   Input ~ 0
SCK
Text GLabel 8600 1000 2    50   Input ~ 0
CS
Text GLabel 10750 5900 2    50   Input ~ 0
MOSI
Text GLabel 10750 5800 2    50   Input ~ 0
MISO
Text GLabel 10750 6000 2    50   Input ~ 0
SCK
Text GLabel 10750 5700 2    50   Input ~ 0
CS
Wire Notes Line
	750  3500 3300 3500
Wire Notes Line
	3300 3500 3300 5950
Wire Notes Line
	3300 5950 750  5950
Wire Notes Line
	750  5950 750  3500
$Comp
L Sensor_Temperature:DS18B20 U5
U 1 1
P 5450 4600
F 0 "U5" H 5220 4646 50  0000 R CNN
F 1 "DS18B20" H 5220 4555 50  0000 R CNN
F 2 "Connector_PinHeader_2.54mm:PinHeader_1x03_P2.54mm_Vertical" H 4450 4350 50  0001 C CNN
F 3 "http://datasheets.maximintegrated.com/en/ds/DS18B20.pdf" H 5300 4850 50  0001 C CNN
	1    5450 4600
	1    0    0    -1  
$EndComp
$Comp
L power:+5VA #PWR032
U 1 1
P 5450 4300
F 0 "#PWR032" H 5450 4150 50  0001 C CNN
F 1 "+5VA" H 5465 4473 50  0000 C CNN
F 2 "" H 5450 4300 50  0001 C CNN
F 3 "" H 5450 4300 50  0001 C CNN
	1    5450 4300
	1    0    0    -1  
$EndComp
Text GLabel 5950 4600 2    50   Input ~ 0
Temp2
Wire Wire Line
	5750 4600 5850 4600
$Comp
L Device:R R4
U 1 1
P 5850 4450
F 0 "R4" H 5920 4496 50  0000 L CNN
F 1 "5.1k" H 5920 4405 50  0000 L CNN
F 2 "Resistor_SMD:R_0805_2012Metric" V 5780 4450 50  0001 C CNN
F 3 "~" H 5850 4450 50  0001 C CNN
	1    5850 4450
	1    0    0    -1  
$EndComp
Connection ~ 5850 4600
Wire Wire Line
	5850 4600 5950 4600
$Comp
L power:GNDA #PWR041
U 1 1
P 5450 4900
F 0 "#PWR041" H 5450 4650 50  0001 C CNN
F 1 "GNDA" H 5455 4727 50  0000 C CNN
F 2 "" H 5450 4900 50  0001 C CNN
F 3 "" H 5450 4900 50  0001 C CNN
	1    5450 4900
	1    0    0    -1  
$EndComp
$Comp
L power:+5V #PWR033
U 1 1
P 5850 4300
F 0 "#PWR033" H 5850 4150 50  0001 C CNN
F 1 "+5V" H 5865 4473 50  0000 C CNN
F 2 "" H 5850 4300 50  0001 C CNN
F 3 "" H 5850 4300 50  0001 C CNN
	1    5850 4300
	1    0    0    -1  
$EndComp
Wire Notes Line
	3650 3750 7600 3750
Wire Notes Line
	7600 3750 7600 5350
Wire Notes Line
	7600 5350 3650 5350
Wire Notes Line
	3650 5350 3650 3750
Text GLabel 10750 4700 2    50   Input ~ 0
Temp2
$Comp
L Device:R R8
U 1 1
P 4250 6900
F 0 "R8" H 4320 6946 50  0000 L CNN
F 1 "33k" H 4320 6855 50  0000 L CNN
F 2 "Resistor_SMD:R_0805_2012Metric" V 4180 6900 50  0001 C CNN
F 3 "~" H 4250 6900 50  0001 C CNN
	1    4250 6900
	0    1    1    0   
$EndComp
Wire Wire Line
	4050 7050 4050 6900
Wire Wire Line
	4050 6900 4100 6900
Connection ~ 4050 7050
Wire Wire Line
	4400 6900 4550 6900
Wire Wire Line
	4550 6900 4550 7050
Connection ~ 4550 7050
Wire Wire Line
	4900 6750 5100 6750
Wire Wire Line
	4900 6750 4900 7250
Wire Wire Line
	5100 6850 4850 6850
Wire Wire Line
	4850 6850 4850 7150
$EndSCHEMATC
